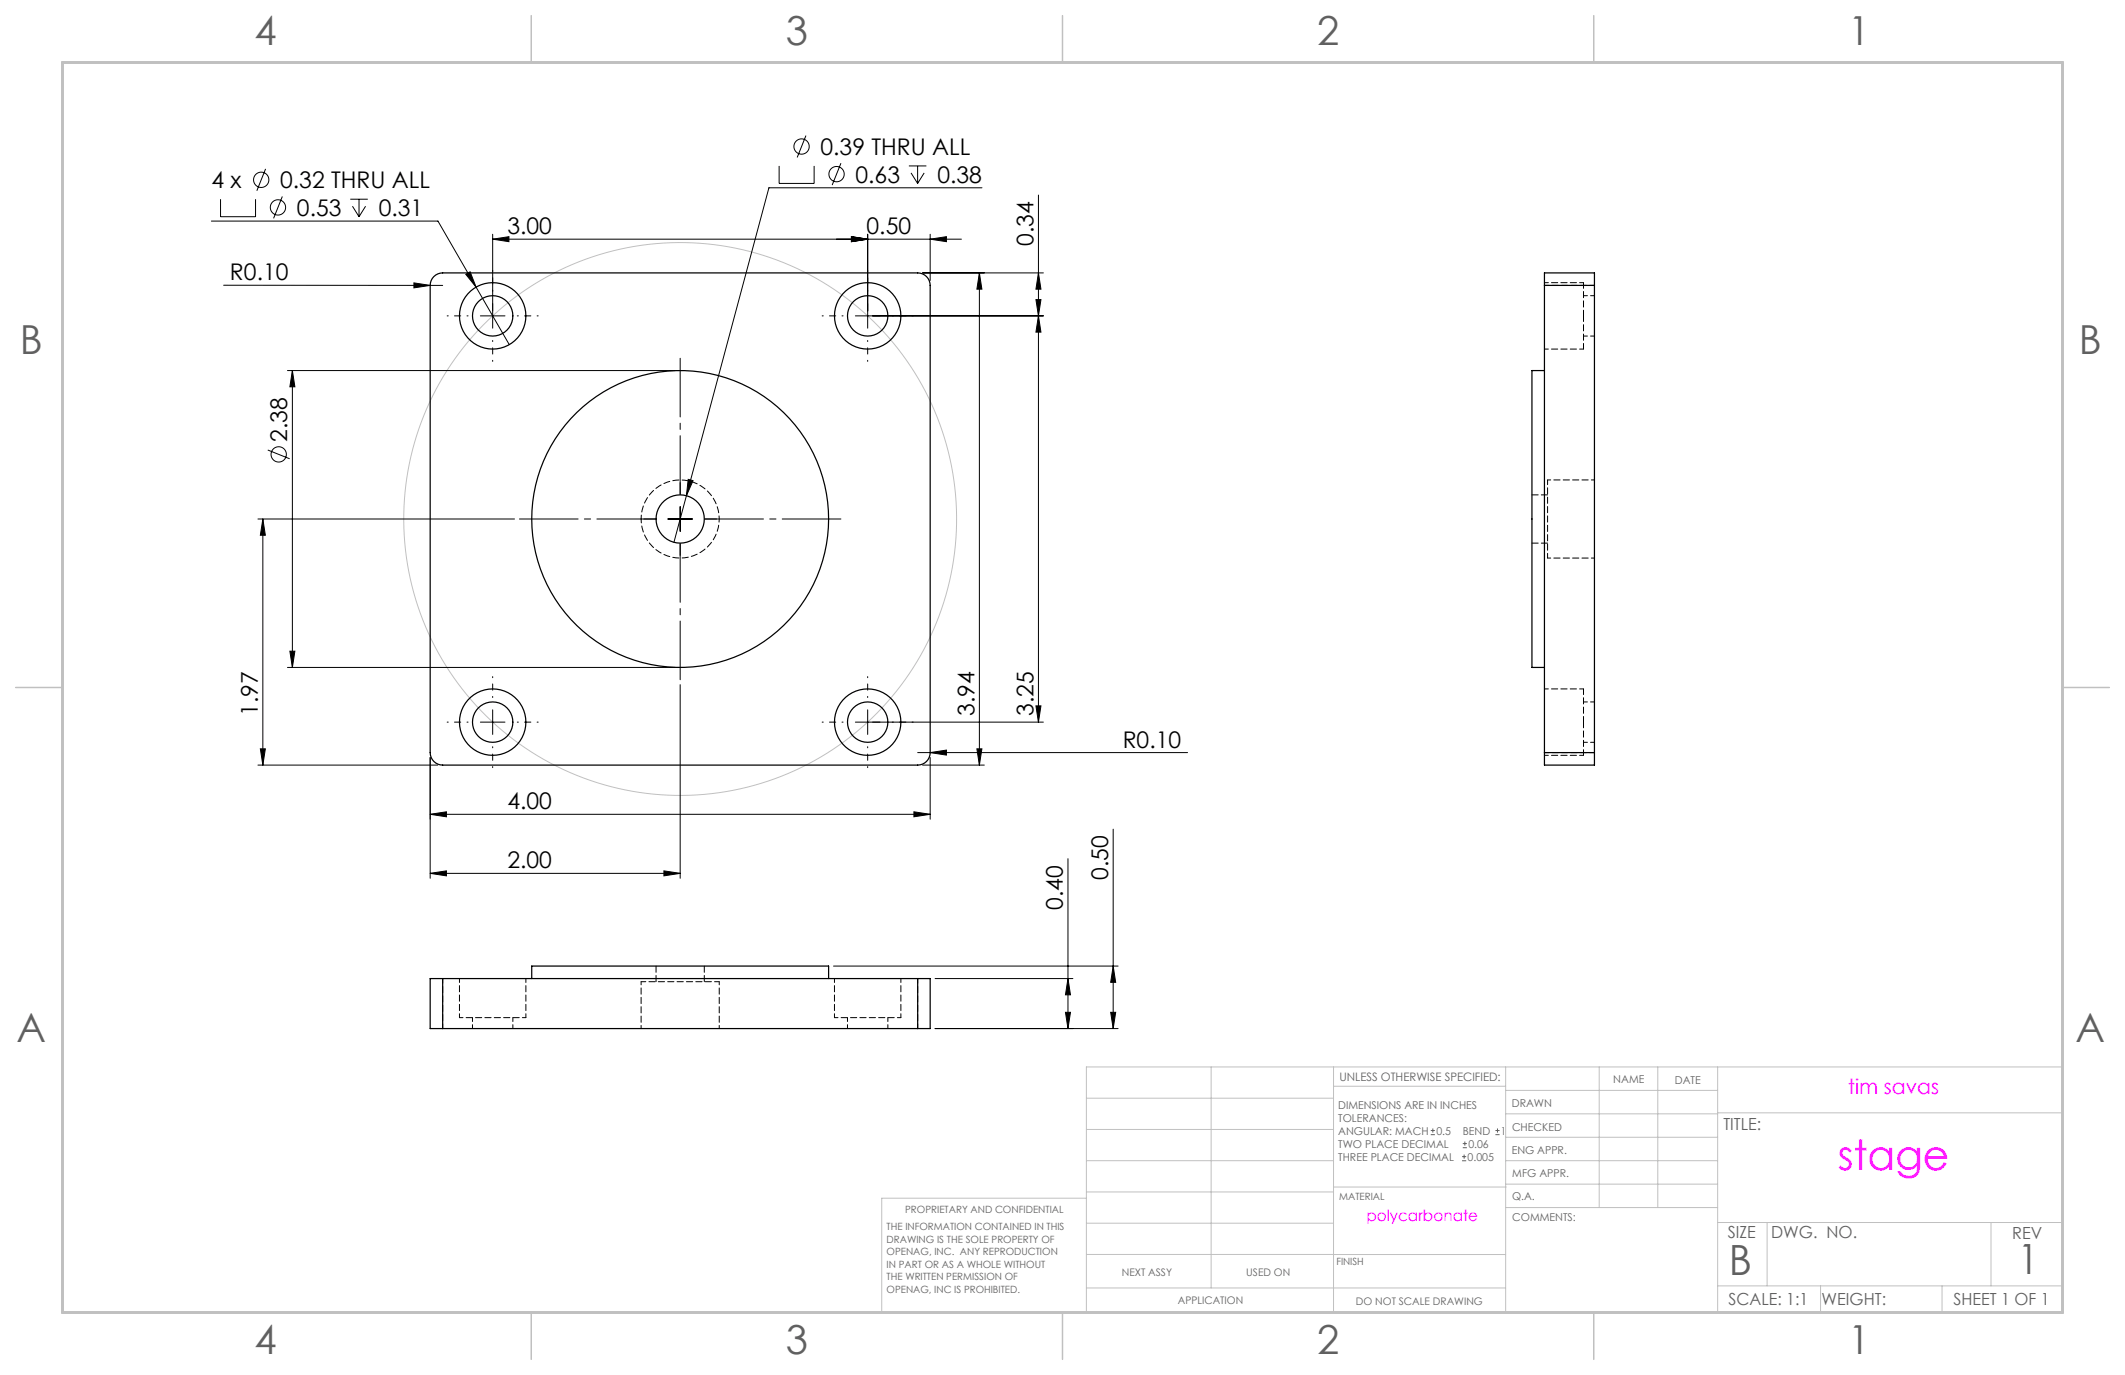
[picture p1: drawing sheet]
<svg xmlns="http://www.w3.org/2000/svg" width="432mm" height="279mm" viewBox="0 0 432 279" stroke-linecap="round" stroke-linejoin="round" font-family="sans-serif">
<g fill="none" stroke="#000" stroke-width=".2">
<path d="M54 34.3l-1.8 4.5M57.4 39.9l-1.8 4.5M158.3 33.7v3.6h7.1v-3.6M163.8 27.6l-1.8 4.4M170.9 33.2l-1.8 4.4M184.7 33.7h3.5M185.1 35.1l1.4 2.2M186.5 33.7v3.6M187.8 35.1l-1.3 2.2M199.5 38.2h-43.3l-19.3 72M211 39.6v107.1M43 44.9h46l7.7 13.4"/>
<path d="M44.8 40.5v3.5h7.1v-3.5M45.4 58h42M71.2 40.5h3.5M71.6 41.9l1.4 2.1M73 40.5v3.5M74.3 41.9l-1.3 2.1M84.1 57.5l3.3 .5-3.3 .5zM87.4 58h2.6M94.6 55.7l.9-.5 1.2 3.1zM96.7 58.3l6.8 11.7M100.1 48.6l3.3-.5v1zM100.1 47.6v19.1"/>
<path d="M100.1 48.6h95.3M173 48.1l3.3 .5-3.3 .5zM176.3 47.6v19.1M187.5 55.5h24.5M189 48.6l3.3-.5v1zM189 47.6v9.4M199 55.5v100M199 55.5l.5 3.3h-1zM211 55.5l.5 3.3h-1zM58.4 75.3h78.8M59.4 75.3l.5 3.3h-1zM59.4 75.3v60.3"/>
<path d="M97.6 64.2h5M173.8 64.2h38.2M210.5 60.9h1l-.5 3.3zM211 64.2l.5 3.3h-1zM54.4 91.4l4.5 1.8M139.8 97.4l1 .3-1.3 3zM52.4 105.5h52.1M53.4 105.5l.5 3.3h-1zM53.4 105.5v50M135.7 105.5h5M138.2 103v5M58.4 135.6h78.8"/>
<path d="M58.9 132.3h1l-.5 3.3zM138.2 139.1v39.4M52.4 155.5h36.6M52.9 152.2h1l-.5 3.3zM87.4 153.9v24.6M97.6 146.7h5M100.1 144.2v5M173.8 146.7h38.2M176.3 144.2v5M186.5 152.9h54.8M187.5 155.5h12.5M189 153.9v12.6"/>
<path d="M189 152.9l3.3-.5v1zM198.5 152.2h1l-.5 3.3zM210.5 143.4h1l-.5 3.3zM87.4 165.5l3.3-.5v1zM87.4 165.5h101.6M87.4 177.5l3.3-.5v1zM87.4 177.5h50.8M134.9 177l3.3 .5-3.3 .5zM185.7 165l3.3 .5-3.3 .5zM217 174.5v34.5M226.2 168.5v40.5M169.4 196.3h57.8"/>
<path d="M190 198.8h28M217 198.8l.5 3.3h-1zM226.2 196.3l.5 3.3h-1zM190 209h37.2M216.5 205.7h1l-.5 3.3zM225.7 205.7h1l-.5 3.3z"/>
<circle cx="53.1" cy="36.5" r="1.56"/>
<circle cx="162.9" cy="29.8" r="1.56"/>
<circle cx="170" cy="35.4" r="1.56"/>
<circle cx="56.5" cy="42.1" r="1.56"/>
<circle cx="56.6" cy="92.3" r="1.56"/>
</g>
<path d="M290.7 230.6h.9M290.7 229.7h.9M291.2 229.3v.8M297.1 235.9h.8M297.1 235h.8M297.2 233.2h.9M297.2 232.4h.9M297.5 234.6v.8M297.7 232v.8M303.9 230.6h.8M303.9 229.7h.8M304.3 229.3v.8" fill="none" stroke="#606060" stroke-width=".2"/>
<g fill="none" stroke="#c0c0c0" stroke-width=".2">
<path d="M246.1 216.8v44.9M271 216.8v49.9M305.9 216.8v49.9M325 216.8v28.6M336.9 216.8v28.6M349 216.8v49.9M220.8 235.9h50.2M220.8 229.5h50.2M220.8 223.2h50.2M271 220.7h34.9M305.9 231.1h43.1M305.9 226.3h43.1"/>
<path d="M305.9 221.6h43.1M305.9 235.9h43.1M349 226.1h70.1M220.8 243.5h-41.6v23.2h239.9v-49.9h-198.3v49.9M220.8 254.9h85.1M220.8 248.6h50.2M220.8 242.2h50.2M271 241.2h35.1M305.9 240.6h43.1M306.1 245.4h42.9M349 248.4h70.1M359.1 248.4v12.9"/>
<path d="M404.6 248.4v12.9M220.8 261.7h85.1M349 261.3h70.1M369.9 261.3v5.4M394.6 261.3v5.4"/>
<circle cx="138.2" cy="105.5" r="56.2"/>
</g>
<g fill="none" stroke="#000" stroke-width=".2" stroke-dasharray="15.2 1.3 1.3 1.3" stroke-dashoffset="15">
<path d="M100.1 59.2v-4.3M176.3 59.2v-4.3M95.1 64.2h-4.2M100.1 69.2v4.2M105.1 64.2h4.3M171.3 64.2h-4.2M176.3 69.2v4.2M181.3 64.2h4.3M95.1 146.7h-4.2M100.1 141.7v-4.2M100.1 151.7v4.3M105.1 146.7h4.3"/>
<path d="M171.3 146.7h-4.2M176.3 141.7v-4.2M176.3 151.7v4.3M181.3 146.7h4.3"/>
</g>
<path d="M133.2 105.5h-27.7M138.2 100.5v-27.7M138.2 110.5v27.6M143.2 105.5h27.7" fill="none" stroke="#000" stroke-width=".2" stroke-dasharray="15.2 1.3 1.3 1.3" stroke-dashoffset="3.3"/>
<path d="M133.2 105.5h-2.4M138.2 100.5v-2.4M138.2 110.5v2.4M143.2 105.5h2.4" fill="none" stroke="#000" stroke-width=".2" stroke-dasharray="15.2 1.3 1.3 1.3"/>
<path d="M107.9 3.2v9.5M215.9 3.2v9.5M323.8 3.2v9.5M3.2 139.7h9.5M419.1 139.7h9.5M107.9 266.7v9.5M215.9 266.7v9.5M323.8 266.7v9.5" fill="none" stroke="#c0c0c0" stroke-width=".3"/>
<path d="M12.7 12.7h406.4v254h-406.4z" fill="none" stroke="#c0c0c0" stroke-width=".6"/>
<g fill="#000">
<path d="M84.1 57.5l3.3 .5-3.3 .5zM189 152.9l3.3-.5v1z"/>
<path d="M94.6 55.7l2.1 2.6-1.2-3.1zM139.8 97.4l-.3 3.3 1.3-3zM87.4 165.5l3.3-.5v1zM185.7 165l3.3 .5-3.3 .5z"/>
<path d="M189 48.6l3.3-.5v1zM173 48.1l3.3 .5-3.3 .5zM173 48.1l3.3 .5-3.3 .5zM100.1 48.6l3.3-.5v1zM134.9 177l3.3 .5-3.3 .5zM87.4 177.5l3.3-.5v1z"/>
<path d="M59.4 75.3l.5 3.3h-1zM58.9 132.3h1l-.5 3.3zM199 55.5l.5 3.3h-1zM198.5 152.2h1l-.5 3.3zM211 64.2l.5 3.3h-1zM210.5 143.4h1l-.5 3.3zM211 55.5l.5 3.3h-1zM210.5 60.9h1l-.5 3.3zM53.4 105.5l.5 3.3h-1zM52.9 152.2h1l-.5 3.3zM217 198.8l.5 3.3h-1zM216.5 205.7h1l-.5 3.3zM226.2 196.3l.5 3.3h-1zM225.7 205.7h1l-.5 3.3z"/>
</g>
<g fill="none" stroke="#000" stroke-width=".25">
<path d="M88.2 56.2a2.54 2.54 0 0 1 1.8-.7h96.5a2.54 2.54 0 0 1 2.5 2.5v94.9a2.54 2.54 0 0 1-2.5 2.6h-96.5a2.54 2.54 0 0 1-2.6-2.6v-94.9a2.54 2.54 0 0 1 .8-1.8zM313.8 58v-2.5h10.2v2.5M313.8 58h10.2M313.8 58v94.9M324 58v94.9M313.8 75.3h-2.5v60.3h2.5M313.8 152.9v2.6h10.2v-2.6M313.8 152.9h10.2M90 198.8h-2.6v10.2h2.6M90 198.8v10.2M90 198.8h96.5M108 198.8v-2.5h60.4v2.5"/>
<path d="M186.5 198.8h2.5v10.2h-2.5M186.5 198.8v10.2M90 209h96.5"/>
<circle cx="100.1" cy="64.2" r="4.1"/>
<circle cx="100.1" cy="64.2" r="6.7"/>
<circle cx="176.3" cy="64.2" r="4.1"/>
<circle cx="176.3" cy="64.2" r="6.7"/>
<circle cx="138.2" cy="105.5" r="30.2"/>
<circle cx="138.2" cy="105.5" r="4.9"/>
<circle cx="100.1" cy="146.7" r="4.1"/>
<circle cx="100.1" cy="146.7" r="6.7"/>
<circle cx="176.3" cy="146.7" r="4.1"/>
<circle cx="176.3" cy="146.7" r="6.7"/>
</g>
<g fill="none" stroke="#000" stroke-width=".2" stroke-dasharray="1.3 .6" stroke-dashoffset=".5">
<path d="M321.8 57.4h-8M313.8 70.9h8M321.8 68.3h2.2M324 60.1h-2.2M130.3 105.5a7.9 7.9 0 0 1 11.6-7.1 7.9 7.9 0 0 1 .8 13.6 7.9 7.9 0 0 1-12.4-5.7v-.8M321.8 140h-8M313.8 153.5h8M321.8 150.8h2.2M324 142.6h-2.2M93.4 198.8v8M169.6 198.8v8M96 206.8v2.2"/>
<path d="M104.2 209v-2.2M106.9 206.8v-8M172.2 206.8v2.2M180.4 209v-2.2M183.1 206.8v-8"/>
</g>
<path d="M321.8 64.2v-6.8M321.8 70.9v-6.7M321.8 146.7v-6.7M321.8 153.5v-6.8" fill="none" stroke="#000" stroke-width=".2" stroke-dasharray="1.3 .6" stroke-dashoffset=".1"/>
<path d="M313.8 58h10.2M314.5 97.5v15.9M324 152.9h-10.2M146.1 199.5h-15.8M186.5 198.8v10.2M90 209v-10.2" fill="none" stroke="#000" stroke-width=".2" stroke-dasharray="1.3 .6" stroke-dashoffset=".3"/>
<path d="M324 97.5h-9.5M314.5 113.4h9.5M130.3 199.5v9.5M93.4 206.8h13.5M146.1 209v-9.5M169.6 206.8h13.5" fill="none" stroke="#000" stroke-width=".2" stroke-dasharray="1.3 .6" stroke-dashoffset=".6"/>
<path d="M311.3 110.4h3.2M314.5 100.6h-3.2M133.3 196.3v3.2M143.1 199.5v-3.2" fill="none" stroke="#000" stroke-width=".2" stroke-dasharray="1.3 .6"/>
<text font-size="8.5" fill="#f0f" x="373.5" y="237.7">stage</text>
<g font-size="8.5" fill="#606060">
<text x="351.3" y="259">B</text>
<text x="410" y="258.9">1</text>
</g>
<g font-size="8.1" fill="#606060">
<text x="51.7" y="9">4</text>
<text x="159.7" y="9">3</text>
<text x="267.6" y="9">2</text>
<text x="375.6" y="9">1</text>
<text x="4" y="72">B</text>
<text x="422.4" y="72">B</text>
<text x="3.3" y="211.7">A</text>
<text x="421.7" y="211.7">A</text>
<text x="51.7" y="275.2">4</text>
<text x="159.7" y="275.2">3</text>
<text x="267.6" y="275.2">2</text>
<text x="375.6" y="275.2">1</text>
</g>
<g font-size="4.7">
<text x="166.7" y="31.5">0.39 THRU ALL</text>
<text x="43" y="38.2">4 x</text>
<text x="56.9" y="38.2">0.32 THRU ALL</text>
<text x="173.8" y="37.1">0.63</text>
<text x="190.5" y="37.1">0.38</text>
<text x="60.3" y="43.9">0.53</text>
<text x="77" y="43.9">0.31</text>
<text x="103.1" y="47.6">3.00</text>
<text x="176.1" y="47.6">0.50</text>
<text x="210" y="50" transform="rotate(-90 210 50)">0.34</text>
<text x="46.7" y="57">R0.10</text>
<text x="58.3" y="89.8" transform="rotate(-90 58.3 89.8)">2.38</text>
<text x="52.4" y="145.4" transform="rotate(-90 52.4 145.4)">1.97</text>
<text x="198" y="145.4" transform="rotate(-90 198 145.4)">3.94</text>
<text x="210" y="145.4" transform="rotate(-90 210 145.4)">3.25</text>
<text x="228.1" y="151.9">R0.10</text>
<text x="103.1" y="164.5">4.00</text>
<text x="103.1" y="176.5">2.00</text>
<text x="225.2" y="178.8" transform="rotate(-90 225.2 178.8)">0.50</text>
<text x="216" y="184.8" transform="rotate(-90 216 184.8)">0.40</text>
</g>
<text font-size="4.2" fill="#f0f" x="375.6" y="222.3">tim savas</text>
<g font-size="3.4" fill="#606060">
<text x="350.2" y="229.5">TITLE:</text>
<text x="351.1" y="251.6">SIZE</text>
<text x="359.9" y="251.6">DWG. NO.</text>
<text x="408.9" y="251.7">REV</text>
<text x="351.2" y="265.2">SCALE: 1:1</text>
<text x="370.1" y="265.3">WEIGHT:</text>
<text x="396.9" y="265.2">SHEET 1 OF 1</text>
</g>
<text font-size="3.2" fill="#f0f" x="277.7" y="248.2">polycarbonate</text>
<text font-size="2.4" fill="#606060" x="272.2" y="219.7">UNLESS OTHERWISE SPECIFIED:</text>
<g font-size="2.2" fill="#606060">
<text x="327.8" y="220.1">NAME</text>
<text x="340.3" y="220.2">DATE</text>
<text x="271.9" y="225.3">DIMENSIONS ARE IN INCHES</text>
<text x="271.9" y="227.9">TOLERANCES:</text>
<text x="307.2" y="224.9">DRAWN</text>
<text x="271.9" y="233.2">TWO PLACE DECIMAL</text>
<text x="271.9" y="230.6">ANGULAR: MACH</text>
<text x="291.9" y="230.6">0.5</text>
<text x="297.2" y="230.6">BEND</text>
<text x="298.4" y="233.2">0.06</text>
<text x="305" y="230.6">1</text>
<text x="307.3" y="229.8">CHECKED</text>
<text x="271.9" y="235.9">THREE PLACE DECIMAL</text>
<text x="298.2" y="235.9">0.005</text>
<text x="307.2" y="234.5">ENG APPR.</text>
<text x="307.3" y="239.2">MFG APPR.</text>
<text x="307.3" y="243.9">Q.A.</text>
<text x="307.3" y="248.1">COMMENTS:</text>
</g>
<g font-size="2.1" fill="#606060">
<text x="227.9" y="259.2">NEXT ASSY</text>
<text x="253.3" y="259.2">USED ON</text>
<text x="239.3" y="265">APPLICATION</text>
<text x="275.5" y="265.1">DO NOT SCALE DRAWING</text>
</g>
<g font-size="2" fill="#606060">
<text x="272.1" y="243.9">MATERIAL</text>
<text x="180.2" y="250">THE INFORMATION CONTAINED IN THIS</text>
<text x="183.9" y="246.4">PROPRIETARY AND CONFIDENTIAL</text>
<text x="180.2" y="252.5">DRAWING IS THE SOLE PROPERTY OF</text>
<text x="180.2" y="255.1">OPENAG, INC. ANY REPRODUCTION</text>
<text x="180.2" y="257.6">IN PART OR AS A WHOLE WITHOUT</text>
<text x="271.5" y="257">FINISH</text>
<text x="180.2" y="260.1">THE WRITTEN PERMISSION OF</text>
<text x="180.2" y="262.6">OPENAG, INC IS PROHIBITED.</text>
</g>
</svg>
